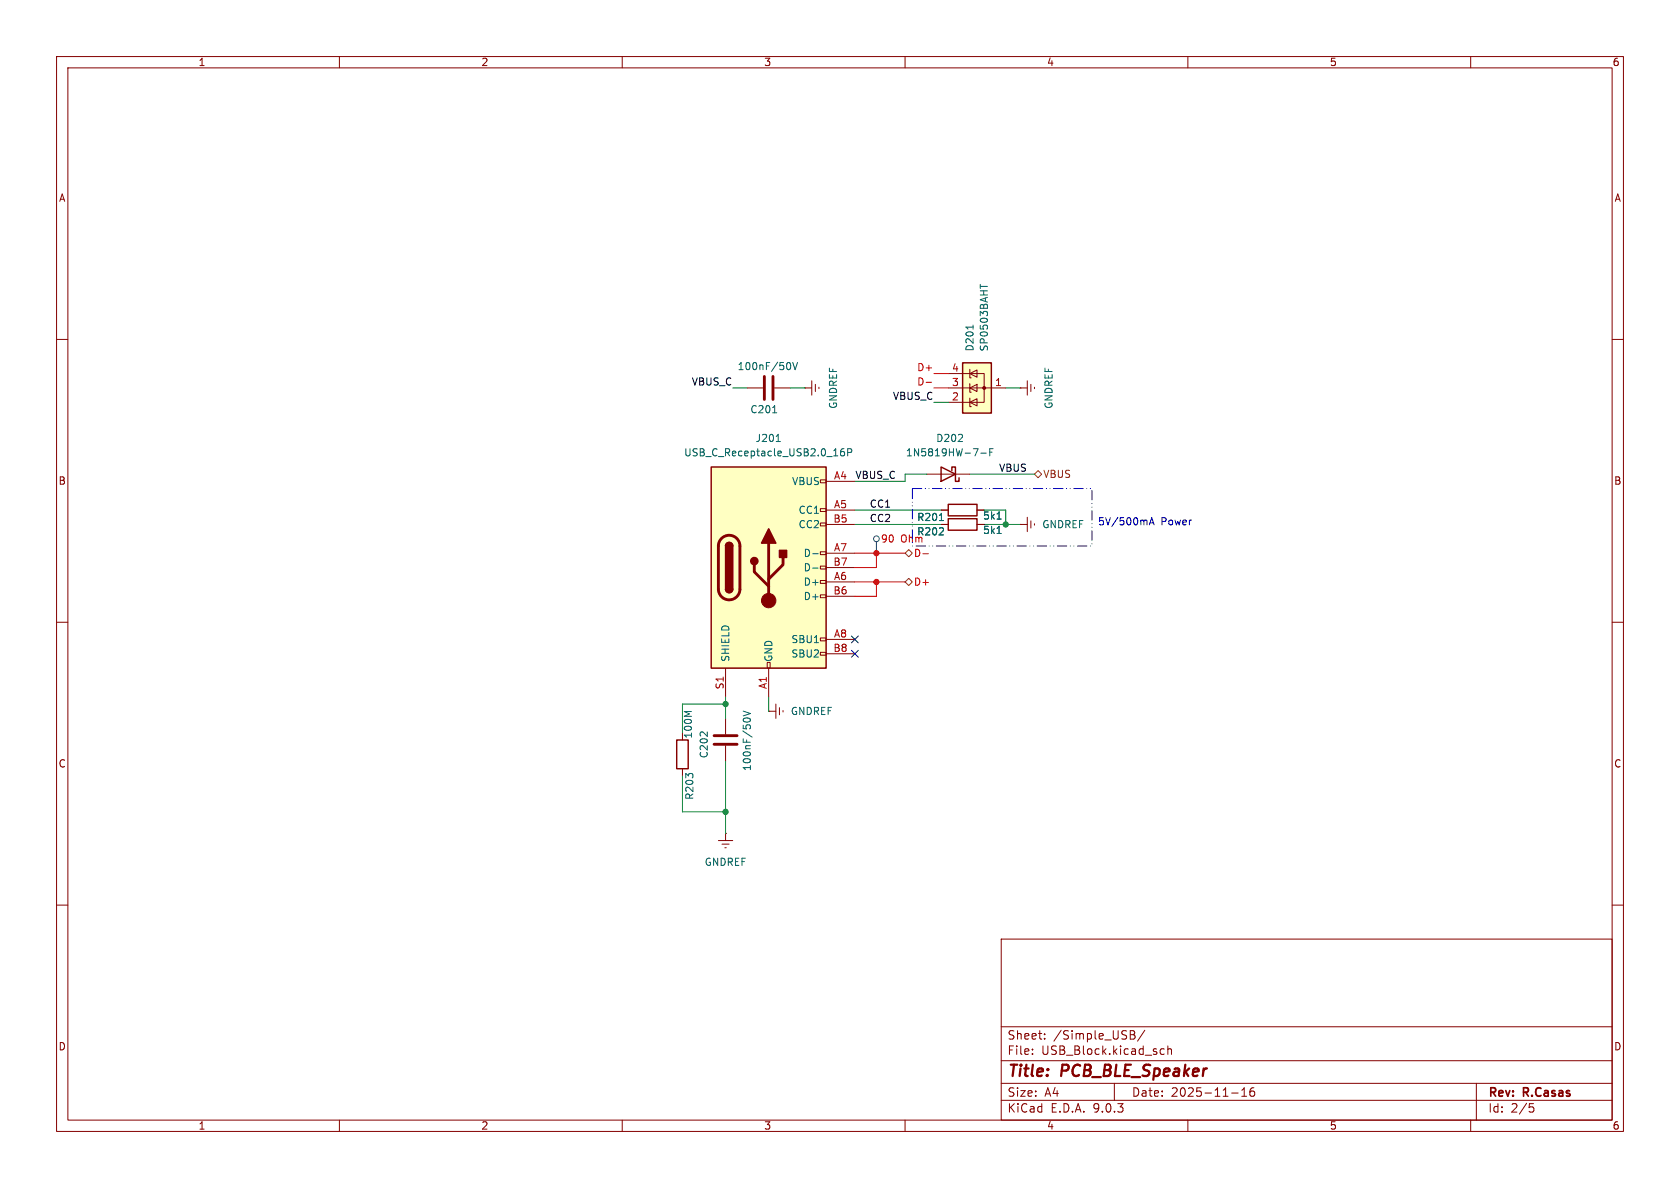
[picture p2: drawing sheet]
<svg xmlns="http://www.w3.org/2000/svg" width="297mm" height="210mm" viewBox="0 0 297 210" stroke-linecap="round" stroke-linejoin="round" font-family="sans-serif">
<g fill="none" stroke="#840000" stroke-width=".18">
<path d="M10 10h277v190h-277zM12 12h273v186h-273zM60 10v2M110 10v2M160 10v2M210 10v2M260 10v2M10 60h2M285 60h2M10 110h2M285 110h2M10 160h2"/>
<path d="M177 166h108v32h-108zM285 160h2M60 198v2M110 198v2M160 198v2M177 194.5h108M177 191.5h108M177 187.5h108M177 181.5h108M182.5 186.3v.1M182.5 185.5v.1M184.7 183.6v.1"/>
<path d="M184.7 182.8v.1M197 191.5v3M199.8 182.2h.5l.2 .1 .1 .3-.3 .3M199.8 182.9h.5M200.3 182.9a.4 .4 0 0 1 .4 .4 .4 .4 0 0 1-.3 .4h-.6M202.4 182.1l-1.3 2M205.1 186.1l.3 .3 .4-.1M205.8 185.5l-.4-.1-.3 .3M206.5 185.5l.2-.1 .3 .1 .1 .9M206.5 184.9v1.5M210 198v2M217.7 193.2h1.2"/>
<path d="M219.5 193.8h.9M219.5 192.7l.5-.4v1.5M221.7 192.3a.59 .59 0 0 0-.7 .6v.6l.1 .2 .4 .1 .2-.1 .1-.5-.1-.3h-.5l-.2 .3M260 198v2M261 191.5v6.5M270.4 195.1h.7M270.5 195.7h.4l.3 .3-.2 .5-.5 .1"/>
</g>
<path d="M125.7 82.6h20.3v35.5h-20.3z" fill="#ffffc2"/>
<g fill="none" stroke="#840000" stroke-width=".18">
<path d="M145 84.8h1v.5h-1zM145 89.9h1v.5h-1zM145 92.5h1v.5h-1zM145 97.5h1v.5h-1zM146 85.1h5.1M146 90.2h5.1M146 92.7h5.1M146 97.8h5.1M128.3 118.1v5.1M135.6 117.1h.5v1h-.5zM135.9 118.1v5.1M145 100.1h1v.5h-1z"/>
<path d="M145 102.6h1v.5h-1zM145 105.2h1v.5h-1zM145 112.8h1v.5h-1zM145 115.3h1v.5h-1zM146 100.3h5.1M146 102.9h5.1M146 105.4h5.1M146 113h5.1M146 115.6h5.1"/>
</g>
<path d="M125.7 82.6h20.3v35.5h-20.3zM128.3 96.5a.64 .64 0 0 1 .6-.6 .64 .64 0 0 1 .6 .6M128.3 104.1a.64 .64 0 0 0 .6 .7 .64 .64 0 0 0 .6-.7" fill="none" stroke="#840000" stroke-width=".25"/>
<path d="M127.6 95.2a1.9 1.9 0 0 1 2-.4 1.9 1.9 0 0 1 1.2 1.7v7.6a1.91 1.91 0 0 1-1.9 1.9 1.91 1.91 0 0 1-1.9-1.9v-7.7l.2-.7zM133.3 99.8v1.3l2.6 2.5M135.9 96v10.2M138.4 98.6v1.2l-2.5 2.6" fill="none" stroke="#840000" stroke-width=".51"/>
<g fill="#840000" stroke="#840000" stroke-width=".25">
<path d="M128.3 96.5h1.2v7.6h-1.2z"/>
<path d="M128.5 96.1a.64 .64 0 0 1 .6-.2 .64 .64 0 0 1 .4 .6h-1.2z"/>
<path d="M128.3 104.1h1.2a.64 .64 0 0 1-.6 .7 .64 .64 0 0 1-.6-.7z"/>
<path d="M135.9 93.5l1.3 2.5h-2.6z"/>
<path d="M137.8 97.3h1.3v1.3h-1.3z"/>
<circle cx="133.3" cy="99.2" r=".63"/>
</g>
<circle cx="135.9" cy="106.2" r="1.27" fill="#840000" stroke="#840000" stroke-width=".18"/>
<path d="M137.2 78h.7M149.2 79.3l-.4 .1a.86 .86 0 0 0 0 1.2l.5-.1v-.5l-.2-.2h-.3l-.2 .2M149.9 80l.6-.1 .1-.2-.1-.3-.6-.1v1.3M143.7 97.9h.9M143.7 100.4h.9" fill="none" stroke="#006464" stroke-width=".18"/>
<path d="M170.2 64.1h5.1v8.9h-5.1z" fill="#ffffc2"/>
<path d="M170.2 64.1h5.1v8.9h-5.1zM166.4 82.6l2.5 1.2-2.5 1.3zM167.6 89.2h5.1v2h-5.1zM167.6 91.7h5.1v2h-5.1zM168.3 83.2v-.6h.6v2.5h.6v-.6M119.6 130.8h2.1v5.1h-2.1z" fill="none" stroke="#840000" stroke-width=".25"/>
<g fill="none" stroke="#840000" stroke-width=".18">
<path d="M132.1 68.6h2.8M136.9 68.6h2.8M142.2 68.6h.1M142.2 68.6h1.3M143.5 67.3v2.6M144.1 67.9v1.3M144.8 68.5v.2M167.6 71.1h3.8M167.6 68.6h10.2M167.6 66h3.8M171.4 70.4v1.5h.3M171.4 66h2.6v5.1h-2.6"/>
<path d="M171.4 71.1l1.3-.6v1.3zM171.4 67.8v1.5h.3M171.4 68.6l1.3-.7v1.3zM171.4 65.3v1.5h.3M171.4 66l1.3-.6v1.3zM180.3 68.6h.1M180.3 68.6h1.3M181.6 67.3v2.6M182.2 67.9v1.3M182.9 68.5v.2M163.8 83.8h7.6M166.4 90.2h1.2"/>
<path d="M166.4 92.7h1.2M172.7 90.2h1.3M172.7 92.7h1.3M180.3 92.7h.1M180.3 92.7h1.3M181.6 91.4v2.6M182.2 92.1v1.2M182.9 92.6v.2M120.6 135.9v1.3M128.3 127v2.8M128.3 131.8v2.8M135.9 125.7h.1"/>
<path d="M135.9 125.7h1.3M137.2 124.5v2.5M137.8 125.1v1.3M138.4 125.6v.3M127 148.6h2.5M127.6 149.2h1.3M128.1 149.9h.3M128.3 147.3h.1M128.3 147.3v1.3"/>
</g>
<circle cx="174" cy="68.6" r=".25" fill="#840000" stroke="#840000" stroke-width=".18"/>
<g fill="none" stroke="#006464" stroke-width=".18">
<path d="M172 57.5v.7M173.3 50.3v.7M136.6 73h.7M139.5 64.1a.79 .79 0 0 1 0 1.2M140.1 64.1l.5 1.2 .4-1.2M175 79.9h.4M175.6 79.3h-.6v1.3M166.1 92h.7M173.4 80.1h1M176.3 91.8h.7M176.3 94.3h.7M131.4 127.2a.79 .79 0 0 1 1.3 0"/>
<path d="M131.4 125.7l1.3 .4-1.3 .5"/>
</g>
<path d="M135.1 66.5v4.1M136.7 66.5v4.1M126.2 131.6h4.1M126.2 130h4.1" fill="none" stroke="#840000" stroke-width=".51"/>
<g fill="none" stroke="#484848" stroke-width=".18">
<path d="M154.9 95.8v2"/>
<circle cx="154.9" cy="95.3" r=".51"/>
</g>
<path d="M160 97.8l.7-.6 .6 .6-.6 .6zM182.9 83.8l.6-.6 .6 .6-.6 .7zM160 102.9l.7-.7 .6 .7-.6 .6z" fill="none" stroke="#725600" stroke-width=".18"/>
<path d="M163.7 67.6h1M165.1 66h2.5M165.1 68.6h2.5M151.1 97.8h8.9M154.9 97.8v2.5h-3.8M163.2 97.9h.9M151.1 102.9h8.9M154.9 102.9v2.5h-3.8" fill="none" stroke="#f00" stroke-width=".18"/>
<g fill="none" stroke="#009600" stroke-width=".18">
<path d="M129.5 68.6h2.6M139.7 68.6h2.5M165.1 71.1h2.5M177.8 68.6h2.5M151.1 92.7h15.3M151.1 90.2h15.3M163.8 83.8h-3.8v1.3h-8.9M171.4 83.8h11.5M174 90.2h3.8v2.5M174 92.7h6.3M120.6 137.2v6.3h7.7M128.3 124.5h-7.7v5"/>
<path d="M128.3 123.2v3.8M128.3 134.6v12.7M135.9 123.2v2.5"/>
</g>
<path d="M150.5 115l1.2 1.2M150.5 112.4l1.2 1.2M151.7 115l-1.2 1.2M151.7 112.4l-1.2 1.2" fill="none" stroke="#000084" stroke-width=".18"/>
<path d="M203.2 92.8l.4-1.3 .4 1.3M203.3 92.4h.6" fill="none" stroke="#0000c2" stroke-width=".18"/>
<path d="M161.3 86.4h31.7v10.1h-31.7z" fill="none" stroke="#0000c2" stroke-width=".18" stroke-dasharray="1.7 .6 0 .6 0 .6"/>
<g fill="#009600" stroke="#009600" stroke-width=".18">
<circle cx="177.8" cy="92.7" r=".46"/>
<circle cx="128.3" cy="124.5" r=".46"/>
<circle cx="128.3" cy="143.5" r=".46"/>
</g>
<g fill="#f00" stroke="#f00" stroke-width=".18">
<circle cx="154.9" cy="102.9" r=".46"/>
<circle cx="154.9" cy="97.8" r=".46"/>
</g>
<g font-size="2.8" fill="#840000">
<text x="178" y="190.9">Title:</text>
<text x="187.7" y="190.9">PCB_BLE_Speaker</text>
</g>
<g font-size="2.1" fill="#840000">
<text x="178" y="184">Sheet:</text>
<text x="186.2" y="184">/Simple_USB/</text>
<text x="178" y="186.7">File:</text>
<text x="184.1" y="186.7">USB_Block.kicad_sch</text>
<text x="178" y="196.9">KiCad</text>
<text x="178" y="194.1">Size:</text>
<text x="184.7" y="194.1">A4</text>
<text x="185.7" y="196.9">E.D.A.</text>
<text x="193.3" y="196.9">9.0.3</text>
<text x="200" y="194.1">Date:</text>
<text x="207" y="194.1">2025-11-16</text>
<text x="263" y="194.3">Rev:</text>
<text x="263" y="196.9">Id:</text>
<text x="267.1" y="196.9">2/5</text>
<text x="269.4" y="194.3">R.Casas</text>
</g>
<g font-size="1.8" fill="#840000">
<text x="35" y="11.9">1</text>
<text x="85" y="11.9">2</text>
<text x="135" y="11.9">3</text>
<text x="185" y="11.9">4</text>
<text x="235" y="11.9">5</text>
<text x="285" y="11.9">6</text>
<text x="10.3" y="35.9">A</text>
<text x="285.3" y="35.9">A</text>
<text x="10.3" y="85.9">B</text>
<text x="285.3" y="85.9">B</text>
<text x="10.3" y="135.9">C</text>
<text x="285.3" y="135.9">C</text>
<text x="10.3" y="185.9">D</text>
<text x="285.3" y="185.9">D</text>
<text x="35" y="199.9">1</text>
<text x="85" y="199.9">2</text>
<text x="135" y="199.9">3</text>
<text x="185" y="199.9">4</text>
<text x="235" y="199.9">5</text>
<text x="285" y="199.9">6</text>
</g>
<g font-size="1.8" fill="#006464">
<text x="130.3" y="65.6">100nF/50V</text>
<text x="172.3" y="62.2" transform="rotate(-90 172.3 62.2)">D201</text>
<text x="174.9" y="62.2" transform="rotate(-90 174.9 62.2)">SP0503BAHT</text>
<text x="132.6" y="73.3">C201</text>
<text x="148.2" y="72.4" transform="rotate(-90 148.2 72.4)">GNDREF</text>
<text x="186.3" y="72.4" transform="rotate(-90 186.3 72.4)">GNDREF</text>
<text x="120.9" y="80.9">USB_C_Receptacle_USB2.0_16P</text>
<text x="133.5" y="78.3">J201</text>
<text x="160.1" y="80.9">1N5819HW-7-F</text>
<text x="165.4" y="78.3">D202</text>
<text x="139.9" y="86">VBUS</text>
<text x="141.1" y="91">CC1</text>
<text x="141.1" y="93.6">CC2</text>
<text x="162" y="92.3">R201</text>
<text x="162" y="94.8">R202</text>
<text x="173.7" y="92">5k1</text>
<text x="173.7" y="94.6">5k1</text>
<text x="184.2" y="93.6">GNDREF</text>
<text x="142" y="98.7">D-</text>
<text x="142" y="101.2">D-</text>
<text x="142" y="103.7">D+</text>
<text x="142" y="106.3">D+</text>
<text x="139.8" y="113.9">SBU1</text>
<text x="129.1" y="117.1" transform="rotate(-90 129.1 117.1)">SHIELD</text>
<text x="136.8" y="117.1" transform="rotate(-90 136.8 117.1)">GND</text>
<text x="139.8" y="116.4">SBU2</text>
<text x="122.5" y="130.7" transform="rotate(-90 122.5 130.7)">100M</text>
<text x="139.7" y="126.6">GNDREF</text>
<text x="125.3" y="134.1" transform="rotate(-90 125.3 134.1)">C202</text>
<text x="132.9" y="136.4" transform="rotate(-90 132.9 136.4)">100nF/50V</text>
<text x="122.8" y="141.5" transform="rotate(-90 122.8 141.5)">R203</text>
<text x="124.5" y="153.3">GNDREF</text>
</g>
<g font-size="1.8" fill="#f00">
<text x="162.1" y="65.7">D+</text>
<text x="162.1" y="68.2">D-</text>
<text x="155.6" y="96.1">90</text>
<text x="159.2" y="96.1">Ohm</text>
<text x="161.5" y="98.7">D-</text>
<text x="161.5" y="103.7">D+</text>
</g>
<g font-size="1.8" fill="#a90000">
<text x="168.2" y="65.8">4</text>
<text x="168.2" y="70.9">2</text>
<text x="168.2" y="68.3">3</text>
<text x="175.8" y="68.3">1</text>
<text x="147.3" y="84.8">A4</text>
<text x="147.3" y="89.9">A5</text>
<text x="147.2" y="92.5">B5</text>
<text x="147.2" y="100.1">B7</text>
<text x="147.3" y="97.5">A7</text>
<text x="147.2" y="105.2">B6</text>
<text x="147.3" y="102.6">A6</text>
<text x="147.3" y="112.8">A8</text>
<text x="147.2" y="115.3">B8</text>
<text x="128" y="122" transform="rotate(-90 128 122)">S1</text>
<text x="135.6" y="121.9" transform="rotate(-90 135.6 121.9)">A1</text>
</g>
<g font-size="1.8" fill="#0f0f0f">
<text x="122.2" y="68.2">VBUS_C</text>
<text x="157.8" y="70.8">VBUS_C</text>
<text x="176.5" y="83.5">VBUS</text>
<text x="151.1" y="84.7">VBUS_C</text>
<text x="153.7" y="89.8">CC1</text>
<text x="153.7" y="92.4">CC2</text>
</g>
<text font-size="1.8" fill="#725600" x="184.3" y="84.7">VBUS</text>
<g font-size="1.8" fill="#0000c2">
<text x="194" y="93.1">5V/500mA</text>
<text x="205.2" y="93.1">Power</text>
</g>
</svg>
